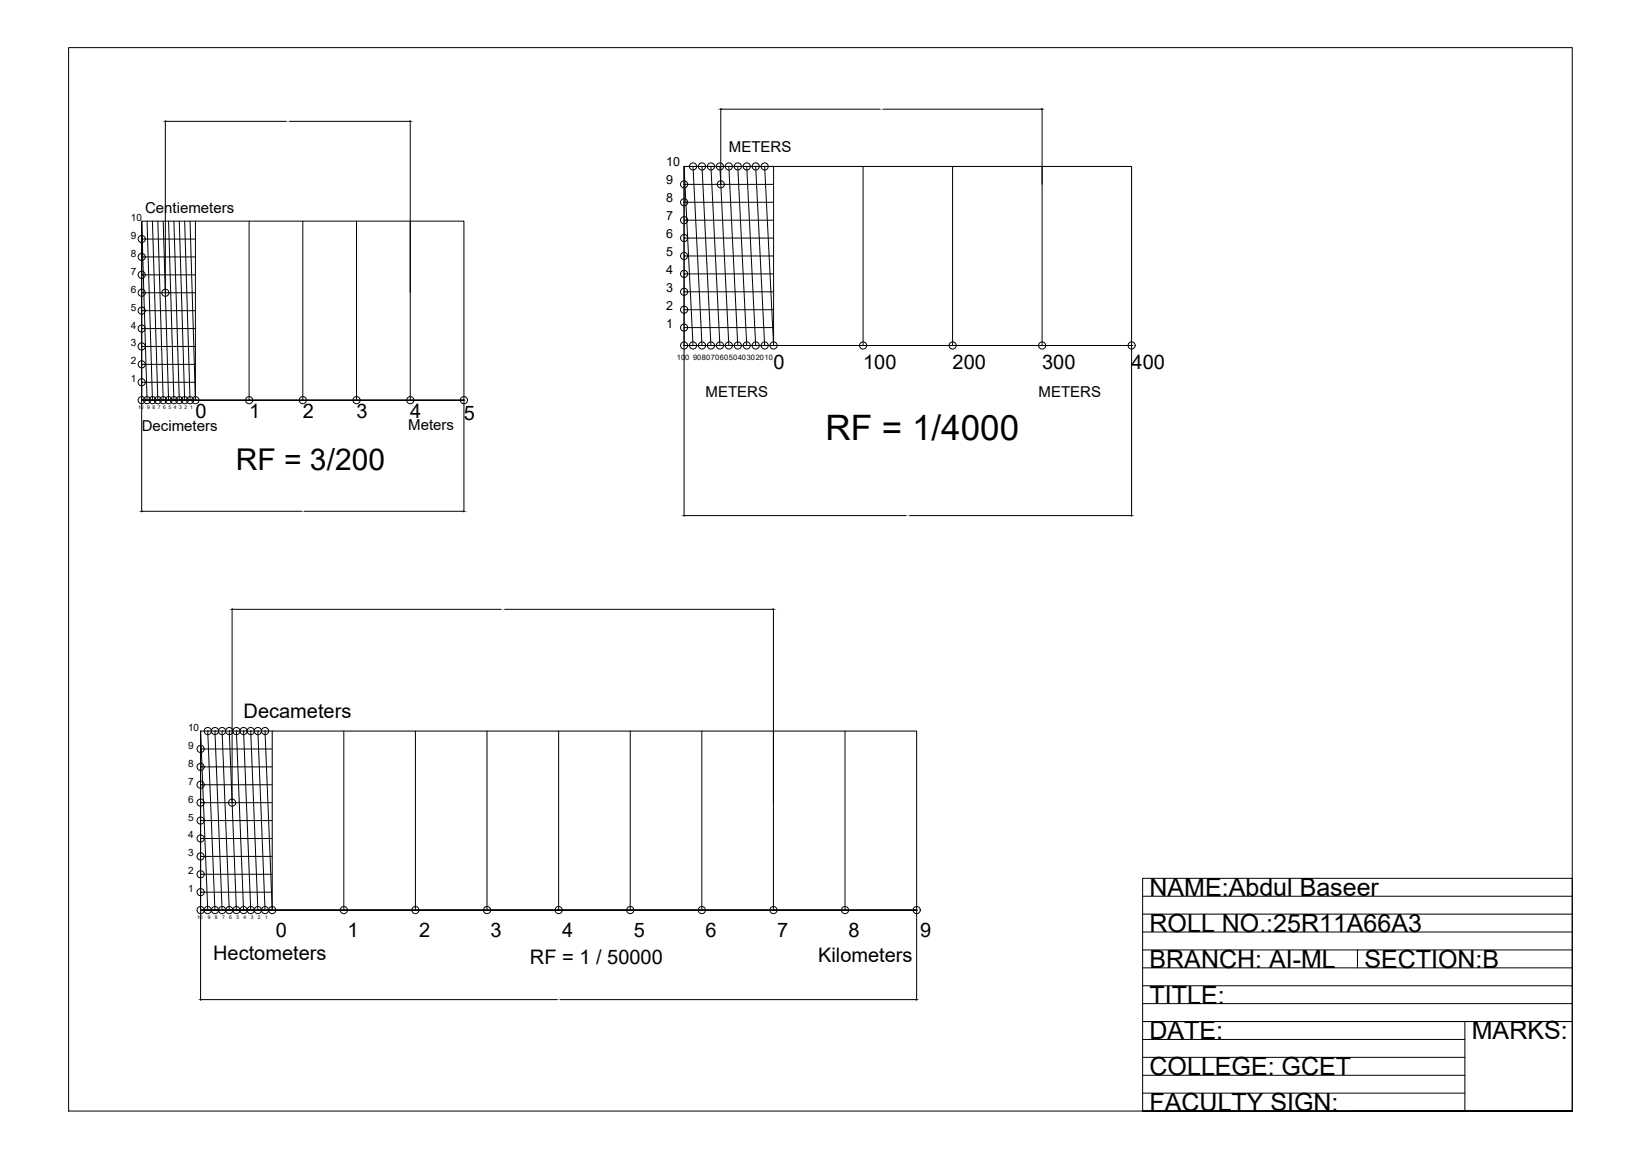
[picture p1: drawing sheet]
<svg xmlns="http://www.w3.org/2000/svg" width="420mm" height="297mm" viewBox="0 0 420 297" stroke-linecap="round" stroke-linejoin="round" font-family="sans-serif">
<!-- layer: 0 -->
<g fill="none" stroke="#000" stroke-width=".26">
<path d="M17.6 12.2h384.7v272.1h-384.7zM42.3 30.9v43.9M42.5 31h30.7M74 31h30.8M105 30.9v71.5M184.4 27.8v19.3M184.6 27.9h40.6M225.9 27.9h40.6M266.7 27.8v60.6M37.6 56.6l1.4 45.8M39 56.6l1.4 45.8M40.4 56.6l1.4 45.8"/>
<path d="M41.8 56.6l1.3 45.8M43.1 56.6l1.4 45.8M44.5 56.6l1.4 45.8M45.9 56.6l1.4 45.8M47.3 56.6l1.3 45.8M48.6 56.6l1.4 45.8M50 56.6v45.8M63.7 56.6v45.8M77.5 56.6v45.8M91.2 56.6v45.8M175 56.3h.1M175 51.8h.1"/>
<path d="M175 47.2h.1M175 42.6h22.9v45.8M175 42.6v89.5M175 42.6l2.3 45.8M175 47.2h22.9M175 51.8h22.9M175 56.3h22.9M177.3 42.6h.1M177.3 42.6l2.3 45.8M179.6 42.6h.1M179.6 42.6l2.3 45.8M181.9 42.6h.1"/>
<path d="M181.9 42.6l2.3 45.8M184.2 42.6h.1M184.2 42.6l2.3 45.8M184.4 47.2h.1M186.5 42.6h.1M186.5 42.6l2.3 45.8M188.8 42.6h.1M188.8 42.6l2.3 45.8M191.1 42.6h.1M191.1 42.6l2.3 45.8M193.4 42.6h.1M193.4 42.6l2.3 45.8"/>
<path d="M195.7 42.6h.1M195.7 42.6l2.2 45.8M220.8 42.6v45.8M243.8 42.6v45.8M36.3 61.2h.1M36.3 65.7h.1M36.3 70.3h.1M36.3 74.9h.1M36.3 79.5h.1M36.3 61.2h13.7M36.3 65.7h13.7M36.3 70.3h13.7"/>
<path d="M36.3 74.9h13.7M36.3 79.5h13.7M42.3 74.9h.1M175 79.2h.1M175 74.7h.1M175 70.1h.1M175 65.5h.1M175 60.9h.1M175 60.9h22.9M175 65.5h22.9M175 70.1h22.9M175 74.7h22.9"/>
<path d="M175 79.2h22.9M36.3 84.1h.1M36.3 88.6h.1M36.3 93.2h.1M36.3 97.8h.1M36.3 84.1h13.7M36.3 88.6h13.7M36.3 93.2h13.7M36.3 97.8h13.7M175 88.4v-45.8h114.6v45.8h-114.6h114.6M175 88.4h.1M175 83.8h.1"/>
<path d="M175 88.4h22.9M175 83.8h22.9M177.3 88.4h.1M179.6 88.4h.1M181.9 88.4h.1M184.2 88.4h.1M186.5 88.4h.1M188.8 88.4h.1M191.1 88.4h.1M193.4 88.4h.1M195.7 88.4h.1M197.9 88.4h.1"/>
<path d="M220.8 88.4h.1M243.8 88.4h.1M266.7 88.4h.1M289.6 88.4h.1M289.6 88.5v43.6M36.3 102.4v-45.8h82.4v45.8h-82.4h82.4M36.3 102.4h.1M36.3 102.4v-45.8l1.3 45.8M36.3 102.4h13.7M36.3 102.4v28.6M37.6 102.4h.1M39 102.4h.1"/>
<path d="M40.4 102.4h.1M41.8 102.4h.1M43.1 102.4h.1M44.5 102.4h.1M45.9 102.4h.1M47.3 102.4h.1M48.6 102.4h.1M50 102.4h.1M63.7 102.4h.1M77.5 102.4h.1M91.2 102.4h.1M105 102.4h.1"/>
<path d="M118.7 102.4h.1M118.7 102.4v28.6M36.4 130.8h40.8M77.8 130.8h40.7M175.2 131.9h56.7M232.7 131.9h56.7M59.4 155.7v49.6M59.6 155.9h68.6M129.1 155.9h68.6M197.9 155.7v77.1M51.3 196.2h.1M51.3 191.6h.1"/>
<path d="M51.3 191.6h18.4M51.3 196.2h18.4M53.2 187h.1M53.2 187l1.8 45.8M55 187h.1M55 187l1.8 45.8M56.8 187h.1M56.8 187l1.9 45.8M58.7 187h.1M58.7 187l1.8 45.8M60.5 187h.1M60.5 187l1.8 45.8"/>
<path d="M62.3 187h.1M62.3 187l1.9 45.8M64.2 187h.1M64.2 187l1.8 45.8M66 187h.1M66 187l1.8 45.8M67.8 187h.1M67.8 187l1.9 45.8M69.7 187v45.8M88 187v45.8M106.3 187v45.8M124.6 187v45.8"/>
<path d="M142.9 187v45.8M161.3 187v45.8M179.6 187v45.8M216.2 187v45.8M51.3 219.1h.1M51.3 214.5h.1M51.3 209.9h.1M51.3 205.4h.1M51.3 200.8h.1M51.3 200.8h18.4M51.3 205.4h18.4M51.3 209.9h18.4"/>
<path d="M51.3 214.5h18.4M51.3 219.1h18.4M59.4 205.4h.1M51.3 232.8h183.3v-45.8h-183.3v45.8h183.3M51.3 228.3h.1M51.3 223.7h.1M51.3 232.8h.1M51.3 232.8h18.4M51.3 223.7h18.4M51.3 228.3h18.4M53.2 232.8h.1M53.2 232.8l-1.9-45.8v68.9"/>
<path d="M55 232.8h.1M56.8 232.8h.1M58.7 232.8h.1M60.5 232.8h.1M62.3 232.8h.1M64.2 232.8h.1M66 232.8h.1M67.8 232.8h.1M69.7 232.8h.1M88 232.8h.1M106.3 232.8h.1M124.6 232.8h.1"/>
<path d="M142.9 232.8h.1M161.3 232.8h.1M179.6 232.8h.1M197.9 232.8h.1M216.2 232.8h.1M234.6 232.8h.1M234.6 232.9v23M292.4 238.5h109.9M292.4 233.9h109.9M292.4 229.3h109.9M51.5 255.7h91.1M143.3 255.7h91.1"/>
<path d="M292.4 256.8h109.9M292.4 252.2h109.9M292.4 247.6h109.9M292.4 243h109.9M347.4 243v4.6M292.4 279.7h82.4M292.4 275.1h82.4M292.4 270.5h82.4M292.4 265.9h82.4M292.4 261.4h109.9M374.8 261.4v22.9M292.4 284.3h109.9h-109.9v-59.6h109.9v59.6h-54.9"/>
<circle cx="175.1" cy="56.3" r=".92"/>
<circle cx="175.1" cy="51.8" r=".92"/>
<circle cx="175.1" cy="47.2" r=".92"/>
<circle cx="177.3" cy="42.6" r=".92"/>
<circle cx="179.6" cy="42.6" r=".92"/>
<circle cx="181.9" cy="42.6" r=".92"/>
<circle cx="184.2" cy="42.6" r=".92"/>
<circle cx="184.4" cy="47.2" r=".92"/>
<circle cx="186.5" cy="42.6" r=".92"/>
<circle cx="188.8" cy="42.6" r=".92"/>
<circle cx="191.1" cy="42.6" r=".92"/>
<circle cx="193.4" cy="42.6" r=".92"/>
<circle cx="195.7" cy="42.6" r=".92"/>
<circle cx="36.3" cy="70.3" r=".92"/>
<circle cx="36.3" cy="65.7" r=".92"/>
<circle cx="36.3" cy="74.9" r=".92"/>
<circle cx="36.3" cy="61.2" r=".92"/>
<circle cx="36.3" cy="79.5" r=".92"/>
<circle cx="42.3" cy="74.9" r=".92"/>
<circle cx="175.1" cy="74.7" r=".92"/>
<circle cx="175.1" cy="60.9" r=".92"/>
<circle cx="175.1" cy="79.2" r=".92"/>
<circle cx="175.1" cy="65.5" r=".92"/>
<circle cx="175.1" cy="70.1" r=".92"/>
<circle cx="36.3" cy="84.1" r=".92"/>
<circle cx="36.3" cy="88.6" r=".92"/>
<circle cx="36.3" cy="93.2" r=".92"/>
<circle cx="36.3" cy="97.8" r=".92"/>
<circle cx="175.1" cy="88.4" r=".92"/>
<circle cx="175.1" cy="83.8" r=".92"/>
<circle cx="177.3" cy="88.4" r=".92"/>
<circle cx="179.6" cy="88.4" r=".92"/>
<circle cx="181.9" cy="88.4" r=".92"/>
<circle cx="184.2" cy="88.4" r=".92"/>
<circle cx="186.5" cy="88.4" r=".92"/>
<circle cx="188.8" cy="88.4" r=".92"/>
<circle cx="191.1" cy="88.4" r=".92"/>
<circle cx="193.4" cy="88.4" r=".92"/>
<circle cx="195.7" cy="88.4" r=".92"/>
<circle cx="198" cy="88.4" r=".92"/>
<circle cx="220.9" cy="88.4" r=".92"/>
<circle cx="243.8" cy="88.4" r=".92"/>
<circle cx="266.7" cy="88.4" r=".92"/>
<circle cx="289.6" cy="88.4" r=".92"/>
<circle cx="36.3" cy="102.4" r=".92"/>
<circle cx="37.6" cy="102.4" r=".92"/>
<circle cx="39" cy="102.4" r=".92"/>
<circle cx="40.4" cy="102.4" r=".92"/>
<circle cx="41.8" cy="102.4" r=".92"/>
<circle cx="43.1" cy="102.4" r=".92"/>
<circle cx="44.5" cy="102.4" r=".92"/>
<circle cx="45.9" cy="102.4" r=".92"/>
<circle cx="47.3" cy="102.4" r=".92"/>
<circle cx="48.6" cy="102.4" r=".92"/>
<circle cx="50" cy="102.4" r=".92"/>
<circle cx="63.7" cy="102.4" r=".92"/>
<circle cx="77.5" cy="102.4" r=".92"/>
<circle cx="91.2" cy="102.4" r=".92"/>
<circle cx="105" cy="102.4" r=".92"/>
<circle cx="118.7" cy="102.4" r=".92"/>
<circle cx="51.3" cy="196.2" r=".92"/>
<circle cx="51.3" cy="191.6" r=".92"/>
<circle cx="53.2" cy="187" r=".92"/>
<circle cx="55" cy="187" r=".92"/>
<circle cx="56.8" cy="187" r=".92"/>
<circle cx="58.7" cy="187" r=".92"/>
<circle cx="60.5" cy="187" r=".92"/>
<circle cx="62.3" cy="187" r=".92"/>
<circle cx="64.2" cy="187" r=".92"/>
<circle cx="66" cy="187" r=".92"/>
<circle cx="67.8" cy="187" r=".92"/>
<circle cx="51.3" cy="214.5" r=".92"/>
<circle cx="51.3" cy="200.8" r=".92"/>
<circle cx="51.3" cy="209.9" r=".92"/>
<circle cx="51.3" cy="219.1" r=".92"/>
<circle cx="51.3" cy="205.4" r=".92"/>
<circle cx="59.4" cy="205.4" r=".92"/>
<circle cx="51.3" cy="228.3" r=".92"/>
<circle cx="51.3" cy="232.8" r=".92"/>
<circle cx="51.3" cy="223.7" r=".92"/>
<circle cx="53.2" cy="232.8" r=".92"/>
<circle cx="55" cy="232.8" r=".92"/>
<circle cx="56.8" cy="232.8" r=".92"/>
<circle cx="58.7" cy="232.8" r=".92"/>
<circle cx="60.5" cy="232.8" r=".92"/>
<circle cx="62.3" cy="232.8" r=".92"/>
<circle cx="64.2" cy="232.8" r=".92"/>
<circle cx="66" cy="232.8" r=".92"/>
<circle cx="67.8" cy="232.8" r=".92"/>
<circle cx="69.7" cy="232.8" r=".92"/>
<circle cx="88" cy="232.8" r=".92"/>
<circle cx="106.3" cy="232.8" r=".92"/>
<circle cx="124.6" cy="232.8" r=".92"/>
<circle cx="143" cy="232.8" r=".92"/>
<circle cx="161.3" cy="232.8" r=".92"/>
<circle cx="179.6" cy="232.8" r=".92"/>
<circle cx="197.9" cy="232.8" r=".92"/>
<circle cx="216.2" cy="232.8" r=".92"/>
<circle cx="234.6" cy="232.8" r=".92"/>
</g>
<path d="M42.3 31l.2 .1zM104.8 31h.2zM184.4 27.9l.2 .1zM266.5 27.9h.2zM36.3 130.8h.1zM118.5 130.8h.2zM175 131.9h.2zM289.4 131.9h.2zM59.4 155.9h.2zM197.7 155.9h.2zM51.3 255.7h.2zM234.4 255.7h.2z" fill="#000" stroke="#000" stroke-width=".26"/>
<text font-size="9" x="211.2" y="112.7">RF = 1/4000</text>
<text font-size="7.7" x="60.3" y="120.1">RF = 3/200</text>
<g font-size="6.4">
<text x="294.2" y="229.2">NAME:Abdul Baseer</text>
<text x="294.2" y="238.5">ROLL NO.:25R11A66A3</text>
<text x="294.2" y="247.6">BRANCH: AI-ML</text>
<text x="349.1" y="247.6">SECTION:B</text>
<text x="294.2" y="256.8">TITLE:</text>
<text x="294.2" y="265.9">DATE:</text>
<text x="376.6" y="265.9">MARKS:</text>
<text x="294.2" y="275.1">COLLEGE: GCET</text>
<text x="294.2" y="284.3">FACULTY SIGN:</text>
</g>
<g font-size="5.1">
<text x="197.9" y="94.4">0</text>
<text x="220.8" y="94.3">100</text>
<text x="243.8" y="94.3">200</text>
<text x="266.7" y="94.3">300</text>
<text x="289.6" y="94.3">400</text>
<text x="50" y="107">0</text>
<text x="63.7" y="106.9">1</text>
<text x="77.5" y="106.9">2</text>
<text x="91.2" y="106.9">3</text>
<text x="105" y="106.9">4</text>
<text x="118.7" y="107.4">5</text>
<text x="62.3" y="183.8">Decameters</text>
<text x="70.6" y="239.7">0</text>
<text x="88.9" y="239.7">1</text>
<text x="107.2" y="239.7">2</text>
<text x="125.5" y="239.7">3</text>
<text x="143.9" y="239.7">4</text>
<text x="162.2" y="239.7">5</text>
<text x="180.5" y="239.7">6</text>
<text x="198.8" y="239.7">7</text>
<text x="217.1" y="239.7">8</text>
<text x="235.5" y="239.7">9</text>
<text x="54.5" y="245.6">Hectometers</text>
<text x="135.6" y="246.5">RF = 1 / 50000</text>
<text x="209.4" y="246.1">Kilometers</text>
</g>
<g font-size="3.8">
<text x="186.5" y="38.9">METERS</text>
<text x="37.1" y="54.4">Centiemeters</text>
<text x="180.5" y="101.6">METERS</text>
<text x="265.7" y="101.7">METERS</text>
<text x="36.3" y="110.4">Decimeters</text>
<text x="104.5" y="110">Meters</text>
</g>
<g font-size="3.2">
<text x="170.5" y="47.2">9</text>
<text x="170.5" y="42.6">10</text>
<text x="170.5" y="51.8">8</text>
<text x="170.5" y="56.3">7</text>
<text x="170.5" y="65.5">5</text>
<text x="170.5" y="60.9">6</text>
<text x="170.5" y="70.1">4</text>
<text x="170.5" y="74.7">3</text>
<text x="170.5" y="79.2">2</text>
<text x="170.5" y="83.8">1</text>
</g>
<g font-size="2.6">
<text x="33.5" y="56.6">10</text>
<text x="33.5" y="65.7">8</text>
<text x="33.5" y="61.2">9</text>
<text x="33.5" y="70.3">7</text>
<text x="33.5" y="74.9">6</text>
<text x="33.5" y="79.5">5</text>
<text x="33.5" y="88.6">3</text>
<text x="33.5" y="84.1">4</text>
<text x="33.5" y="93.2">2</text>
<text x="33.5" y="97.8">1</text>
<text x="48.1" y="191.6">9</text>
<text x="48.1" y="187">10</text>
<text x="48.1" y="196.2">8</text>
<text x="48.1" y="200.8">7</text>
<text x="48.1" y="209.9">5</text>
<text x="48.1" y="205.4">6</text>
<text x="48.1" y="214.5">4</text>
<text x="48.1" y="219.1">3</text>
<text x="48.1" y="223.7">2</text>
<text x="48.1" y="228.3">1</text>
</g>
<g font-size="1.9">
<text x="173.2" y="92.1">100</text>
<text x="177.3" y="92.1">908070605040302010</text>
</g>
<g font-size="1.3">
<text x="35.3" y="104.7">10</text>
<text x="37.6" y="104.7">9</text>
<text x="39" y="104.7">8</text>
<text x="40.4" y="104.7">7</text>
<text x="41.8" y="104.7">6</text>
<text x="43.1" y="104.7">5</text>
<text x="44.5" y="104.7">4</text>
<text x="45.9" y="104.7">3</text>
<text x="47.3" y="104.7">2</text>
<text x="48.6" y="104.7">1</text>
<text x="50.4" y="235.1">10</text>
<text x="53.2" y="235.1">9</text>
<text x="55" y="235.1">8</text>
<text x="56.8" y="235.1">7</text>
<text x="58.7" y="235.1">6</text>
<text x="60.5" y="235.1">5</text>
<text x="62.3" y="235.1">4</text>
<text x="64.2" y="235.1">3</text>
<text x="66" y="235.1">2</text>
<text x="67.8" y="235.1">1</text>
</g>
<g font-size=".2">
<text x="225.3" y="28">359m</text>
<text x="73.3" y="31.1">4.56m</text>
<text x="77.3" y="130.9">9cm</text>
<text x="231.9" y="132">12.5cm</text>
<text x="128.3" y="156">7.56Km</text>
<text x="142.7" y="255.8">20cm</text>
</g>
</svg>
